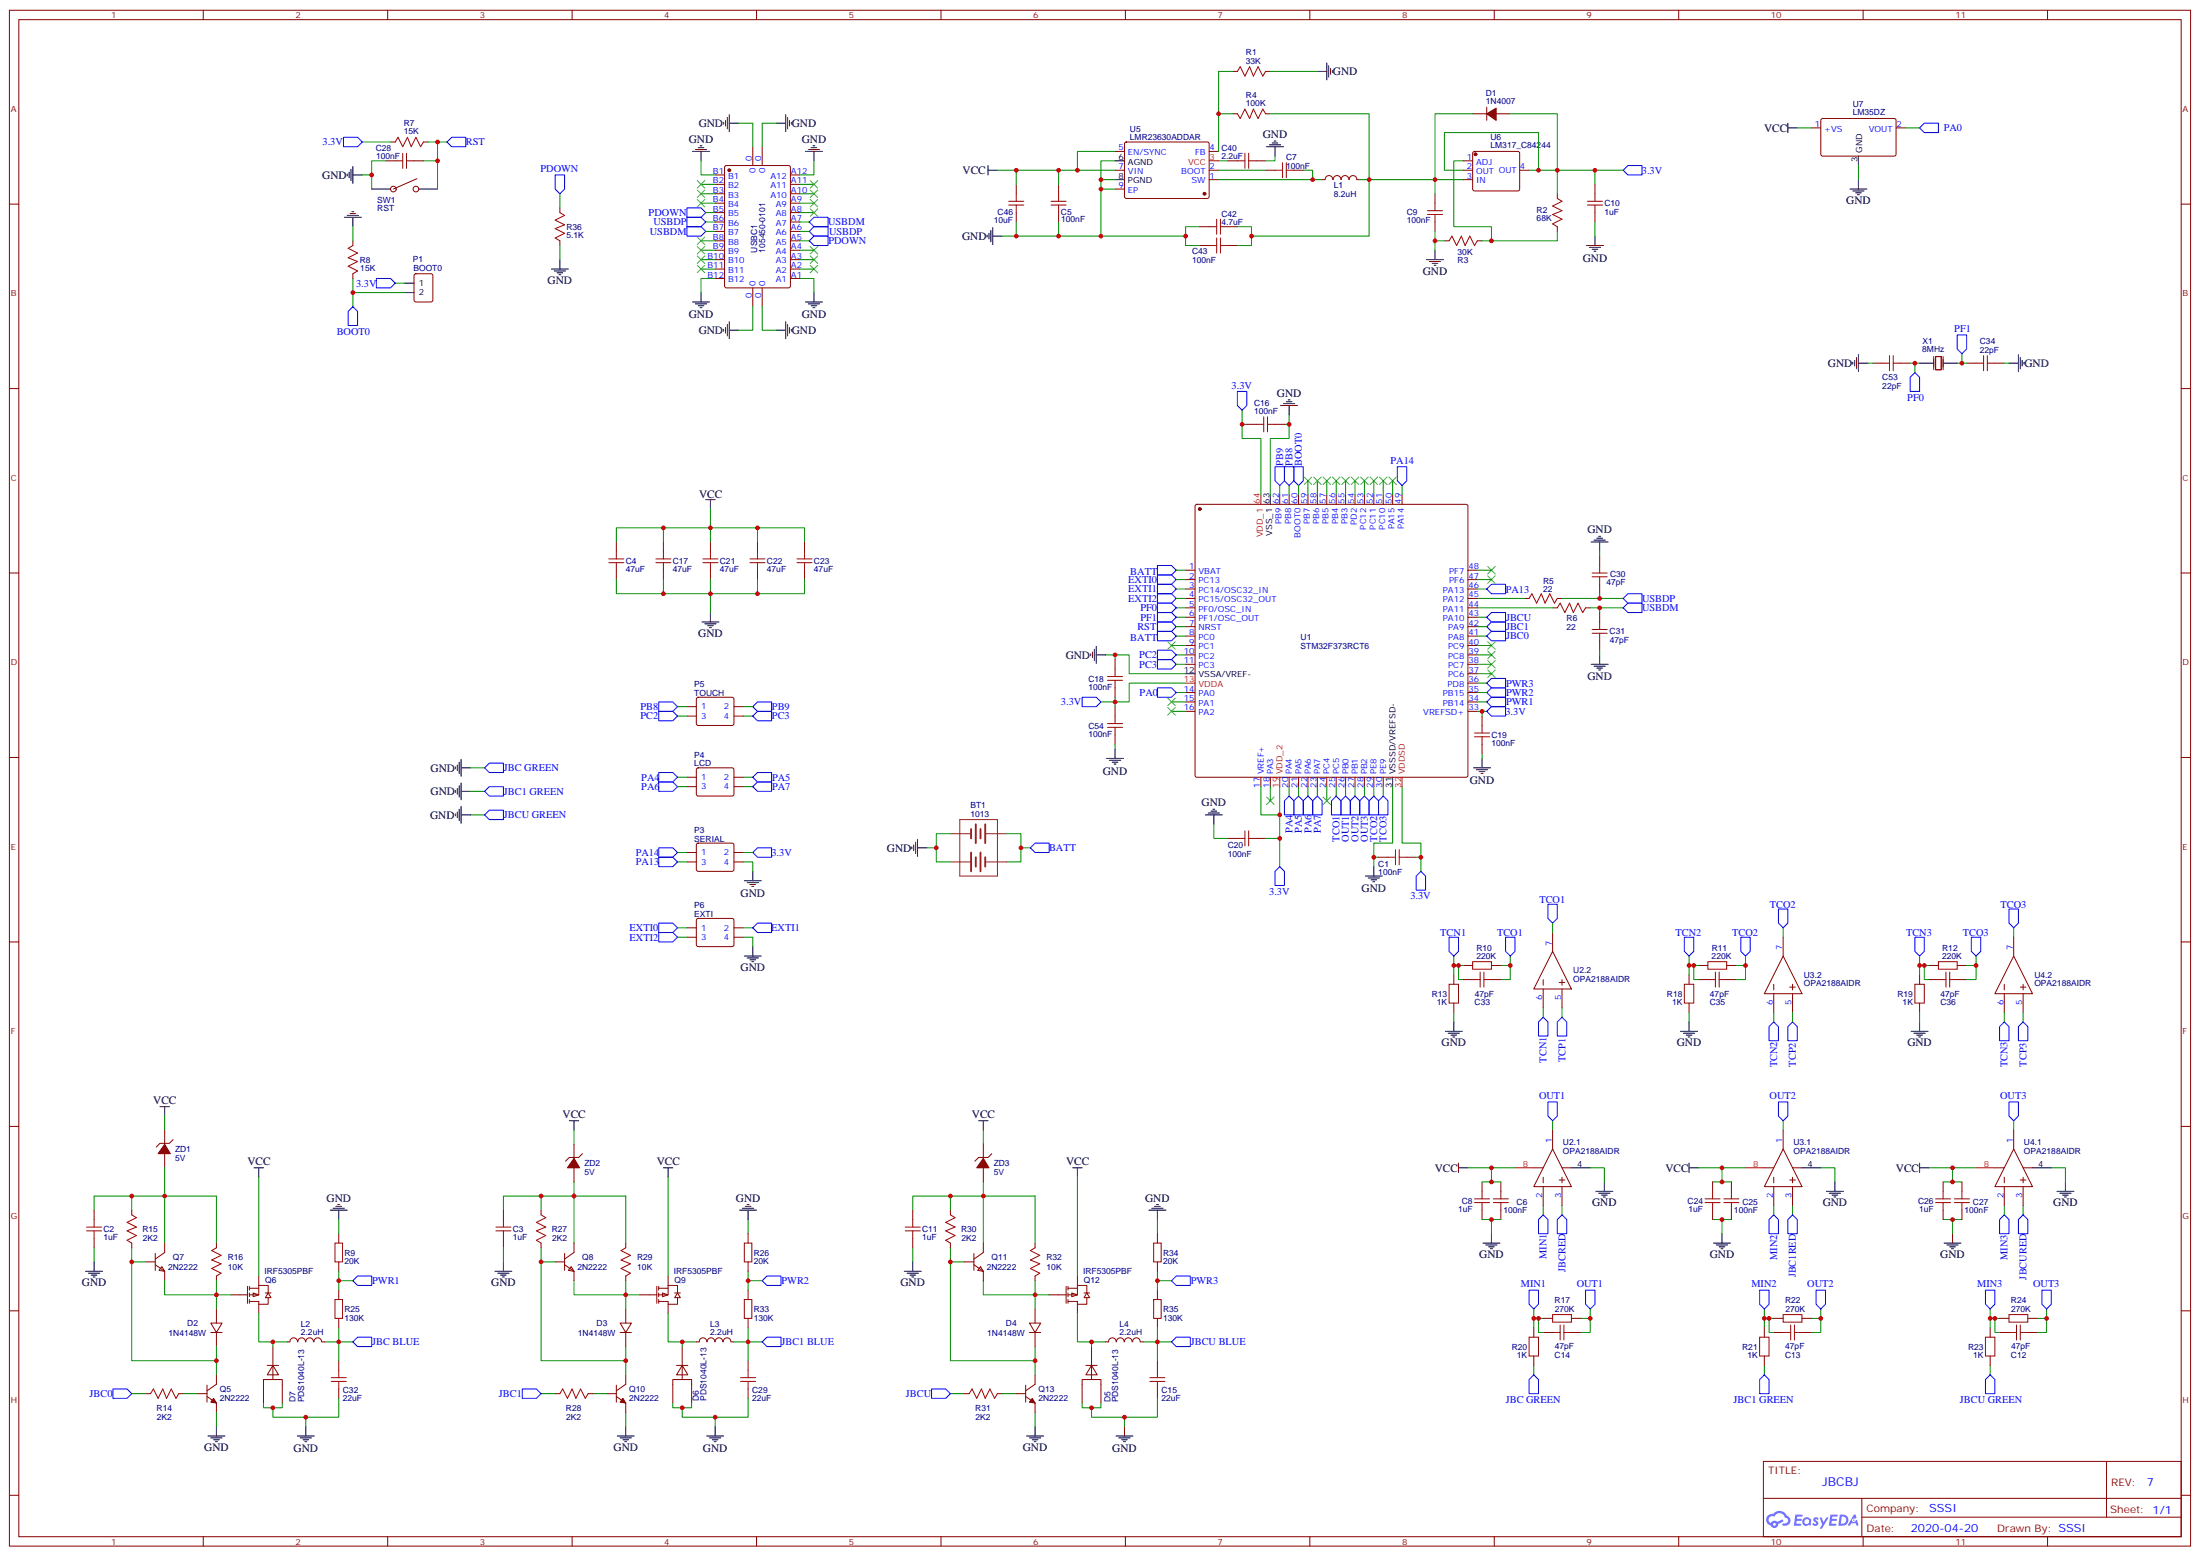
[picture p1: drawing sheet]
# EasyEDA schematic JBCBJSchem.json
TITLE: JBCBJ; REV: 7; Date: 2020-04-20; Sheet: 1/1; Drawn By: SSSI; Company: SSSI

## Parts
BT1  1013  [BAT-TH_KEYSTONE-1013]
C1  100nF  [C0603]
C2  1uF  [C0603]
C3  1uF  [C0603]
C4  47uF  [C1206]
C5  100nF  [C0603]
C6  100nF  [C0603]
C7  100nF  [C0603]
C8  1uF  [C0603]
C9  100nF  [C0603]
C10  1uF  [C0603]
C11  1uF  [C0603]
C12  47pF  [C0603]
C13  47pF  [C0603]
C14  47pF  [C0603]
C15  22uF  [C1206]
C16  100nF  [C0603]
C17  47uF  [C1206]
C18  100nF  [C0603]
C19  100nF  [C0603]
C20  100nF  [C0603]
C21  47uF  [C1206]
C22  47uF  [C1206]
C23  47uF  [C1206]
C24  1uF  [C0603]
C25  100nF  [C0603]
C26  1uF  [C0603]
C27  100nF  [C0603]
C28  100nF  [C0603]
C29  22uF  [C1206]
C30  47pF  [C0603]
C31  47pF  [C0603]
C32  22uF  [C1206]
C33  47pF  [C0603]
C34  22pF  [C0603]
C35  47pF  [C0603]
C36  47pF  [C0603]
C40  2.2uF  [C0603]
C42  4.7uF  [C0603]
C43  100nF  [C0603]
C46  10uF  [C0603]
C53  22pF  [C0603]
C54  100nF  [C0603]
D1  1N4007  [DO-214BA_L4.8-W2.9-LS5.3-RD]
D2  1N4148W  [SOD-323F_L2.0-W1.6-LS2.5-RD]
D3  1N4148W  [SOD-323F_L2.0-W1.6-LS2.5-RD]
D4  1N4148W  [SOD-323F_L2.0-W1.6-LS2.5-RD]
D5  PDS1040L-13  [POWERDI-5_L5.4-W4.0-LS6.5-RD]
D6  PDS1040L-13  [POWERDI-5_L5.4-W4.0-LS6.5-RD]
D7  PDS1040L-13  [POWERDI-5_L5.4-W4.0-LS6.5-RD]
L1  8.2uH  [IND-SMD_L7.8-W7.0_MAPM0630F]
L2  2.2uH  [IND-SMD_L6.6-W6.6_MCW-06XX]
L3  2.2uH  [IND-SMD_L6.6-W6.6_MCW-06XX]
L4  2.2uH  [IND-SMD_L6.6-W6.6_MCW-06XX]
P1  BOOT0  [HDR-TH_2P-P2.54-V-M]
P3  SERIAL  [HDR-TH_4PIN-V-ROW2-COL2-MALE-PITCH2.54]
P4  LCD  [HDR-TH_4PIN-V-ROW2-COL2-MALE-PITCH2.54]
P5  TOUCH  [HDR-TH_4PIN-V-ROW2-COL2-MALE-PITCH2.54]
P6  EXTI  [HDR-TH_4PIN-V-ROW2-COL2-MALE-PITCH2.54]
Q5  2N2222  [SOT-23-3_L2.9-W1.3-P1.90-LS2.4-BR]
Q6  IRF5305PBF  [DPAK-3_L6.6-W6.1-P2.28-LS9.9-BR]
Q7  2N2222  [SOT-23-3_L2.9-W1.3-P1.90-LS2.4-BR]
Q8  2N2222  [SOT-23-3_L2.9-W1.3-P1.90-LS2.4-BR]
Q9  IRF5305PBF  [DPAK-3_L6.6-W6.1-P2.28-LS9.9-BR]
Q10  2N2222  [SOT-23-3_L2.9-W1.3-P1.90-LS2.4-BR]
Q11  2N2222  [SOT-23-3_L2.9-W1.3-P1.90-LS2.4-BR]
Q12  IRF5305PBF  [DPAK-3_L6.6-W6.1-P2.28-LS9.9-BR]
Q13  2N2222  [SOT-23-3_L2.9-W1.3-P1.90-LS2.4-BR]
R1  33K  [R0603]
R2  68K  [R0603]
R3  30K  [R0603]
R4  100K  [R0603]
R5  22  [R0603]
R6  22  [R0603]
R7  15K  [R0603]
R8  15K  [R0603]
R9  20K  [R0603]
R10  220K  [R0603]
R11  220K  [R0603]
R12  220K  [R0603]
R13  1K  [R0603]
R14  2K2  [R0603]
R15  2K2  [R0603]
R16  10K  [R0603]
R17  270K  [R0603]
R18  1K  [R0603]
R19  1K  [R0603]
R20  1K  [R0603]
R21  1K  [R0603]
R22  270K  [R0603]
R23  1K  [R0603]
R24  270K  [R0603]
R25  130K  [R0603]
R26  20K  [R0603]
R27  2K2  [R0603]
R28  2K2  [R0603]
R29  10K  [R0603]
R30  2K2  [R0603]
R31  2K2  [R0603]
R32  10K  [R0603]
R33  130K  [R0603]
R34  20K  [R0603]
R35  130K  [R0603]
R36  5.1K  [R0603]
SW1  RST  [KEY-6.0*6.0-4]
U1  STM32F373RCT6  [LQFP-64_L10.0-W10.0-P0.50-LS12.0-TL]
U2  OPA2188AIDR  [SOIC-8_L4.9-W3.9-P1.27-LS6.0-BL]  (sections 1,2)
U3  OPA2188AIDR  [SOIC-8_L4.9-W3.9-P1.27-LS6.0-BL]  (sections 1,2)
U4  OPA2188AIDR  [SOIC-8_L4.9-W3.9-P1.27-LS6.0-BL]  (sections 1,2)
U5  LMR23630ADDAR  [SO-8_L4.9-W3.9-P1.27-LS6.0-BL-EP]
U6  LM317_C84244  [SOT-223-3_L6.5-W3.4-P2.30-LS7.0-BR]
U7  LM35DZ  [TO-92-3_L4.9-W3.7-P1.27-L]
USBC1  105450-0101  [USB-C-SMD_TYPE-C-USB-18]
X1  8MHz  [HC-49US_L11.5-W4.5-P4.88]
ZD1  5V  [VERTICAL DO41 DIODE]
ZD2  5V  [VERTICAL DO41 DIODE]
ZD3  5V  [VERTICAL DO41 DIODE]

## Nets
3.3V: C1.1 C10.2 C16.1 C18.1 C19.1 C20.1 C54.2 D1.2(A) P1.1 P3.2 R2.2 R7.1 U1.13(VDDA) U1.17(VREF+) U1.19(VDD_2) U1.32(VDDSD) U1.33(VREFSD+) U1.64(VDD_1) U6.2(OUT) U6.4(OUT)
GND: BT1.1(P1) BT1.4(N2) C1.2 C2.1 C3.1 C4.1 C5.2 C6.2 C8.2 C9.1 C10.1 C11.1 C15.1 C16.2 C17.1 C18.2 C19.2 C20.2 C21.1 C22.1 C23.1 C24.2 C25.2 C26.2 C27.2 C28.1 C29.1 C30.1 C31.1 C32.1 C34.2 C40.1 C42.2 C43.2 C46.2 C53.1 C54.1 D5.1 D5.2 D6.1 D6.2 D7.1 D7.2 P3.4 P6.4 Q5.2(E) Q10.2(E) Q13.2(E) R1.1 R3.2 R8.2 R9.2 R13.1 R18.1 R19.1 R20.1 R21.1 R23.1 R26.2 R34.2 R36.1 SW1.1 U1.12(VSSA/VREF-) U1.31(VSSSD/VREFSD-) U1.63(VSS_1) U2.4(V-) U3.4(V-) U4.4(V-) U5.6(AGND) U5.8(PGND) U5.9(EP) U7.3(GND) USBC1.0 USBC1.A1 USBC1.A12 USBC1.B1 USBC1.B12
VCC: C4.2 C5.1 C6.1 C8.1 C17.2 C21.2 C22.2 C23.2 C24.1 C25.1 C26.1 C27.1 C46.1 Q6.3(S) Q9.3(S) Q12.3(S) U2.8(V+) U3.8(V+) U4.8(V+) U5.5(EN/SYNC) U5.7(VIN) U7.1(+VS) ZD1.2(K) ZD2.2(K) ZD3.2(K)
BATT: BT1.2(N1) BT1.3(P2) U1.1(VBAT) U1.8(PC0)
BOOT0: P1.2 R8.1 U1.60(BOOT0)
EXTI0: P6.1 U1.2(PC13)
EXTI1: P6.2 U1.3(PC14/OSC32_IN)
EXTI2: P6.3 U1.4(PC15/OSC32_OUT)
JBC0: R14.1 U1.41(PA8)
JBC1: R28.1 U1.42(PA9)
JBC1 BLUE: C29.2 L3.2 R33.1
JBC1RED: U3.3(IN A+)
JBC BLUE: C32.2 L2.2 R25.1
JBCRED: U2.3(IN A+)
JBCU: R31.1 U1.43(PA10)
JBCU BLUE: C15.2 L4.2 R35.1
JBCURED: U4.3(IN A+)
MIN1: C14.1 R17.2 R20.2 U2.2(IN A-)
MIN2: C13.1 R21.2 R22.2 U3.2(IN A-)
MIN3: C12.1 R23.2 R24.2 U4.2(IN A-)
OUT1: C14.2 R17.1 U1.26(PB0) U2.1(OUT A)
OUT2: C13.2 R22.1 U1.27(PB1) U3.1(OUT A)
OUT3: C12.2 R24.1 U1.28(PB2) U4.1(OUT A)
PA0: U1.14(PA0) U7.2(VOUT)
PA4: P4.1 U1.20(PA4)
PA5: P4.2 U1.21(PA5)
PA6: P4.3 U1.22(PA6)
PA7: P4.4 U1.23(PA7)
PA13: P3.3 U1.46(PA13)
PA14: P3.1 U1.49(PA14)
PB8: P5.1 U1.61(PB8)
PB9: P5.2 U1.62(PB9)
PC2: P5.3 U1.10(PC2)
PC3: P5.4 U1.11(PC3)
PDOWN: R36.2 USBC1.A5 USBC1.B5
PF0: C53.2 U1.5(PF0/OSC_IN) X1.1(OSC1)
PF1: C34.1 U1.6(PF1/OSC_OUT) X1.2(OSC2)
PWR1: R9.1 R25.2 U1.34(PB14)
PWR2: R26.1 R33.2 U1.35(PB15)
PWR3: R34.1 R35.2 U1.36(PD8)
RST: C28.2 R7.2 SW1.2 U1.7(NRST)
TCN1: C33.1 R10.1 R13.2 U2.6(IN B-)
TCN2: C35.1 R11.1 R18.2 U3.6(IN B-)
TCN3: C36.1 R12.1 R19.2 U4.6(IN B-)
TCO1: C33.2 R10.2 U1.25(PC5) U2.7(OUT B)
TCO2: C35.2 R11.2 U1.29(PE8) U3.7(OUT B)
TCO3: C36.2 R12.2 U1.30(PE9) U4.7(OUT B)
TCP1: U2.5(IN B+)
TCP2: U3.5(IN B+)
TCP3: U4.5(IN B+)
USBDM: C31.2 R6.2 USBC1.A7 USBC1.B7
USBDP: C30.2 R5.2 USBC1.A6 USBC1.B6
Net-(C2-2): C2.2 Q7.3(C) R15.2 R16.1 ZD1.1(A)
Net-(C3-2): C3.2 Q8.3(C) R27.2 R29.1 ZD2.1(A)
Net-(C7-1): C7.1 L1.2 U5.1(SW)
Net-(C7-2): C7.2 U5.2(BOOT)
Net-(C9-2): C9.2 C42.1 C43.1 D1.1(K) L1.1 R4.2 U6.3(IN)
Net-(C11-2): C11.2 Q11.3(C) R30.2 R32.1 ZD3.1(A)
Net-(C40-2): C40.2 U5.3(VCC)
Net-(D2-1): D2.1 Q5.3(C) Q7.1(B) R15.1
Net-(D2-2): D2.2 Q6.1(G) Q7.2(E) R16.2
Net-(D3-1): D3.1 Q8.1(B) Q10.3(C) R27.1
Net-(D3-2): D3.2 Q8.2(E) Q9.1(G) R29.2
Net-(D4-1): D4.1 Q11.1(B) Q13.3(C) R30.1
Net-(D4-2): D4.2 Q11.2(E) Q12.1(G) R32.2
Net-(D5-3): D5.3 L4.1 Q12.2(D)
Net-(D6-3): D6.3 L3.1 Q9.2(D)
Net-(D7-3): D7.3 L2.1 Q6.2(D)
Net-(Q5-1): Q5.1(B) R14.2
Net-(Q10-1): Q10.1(B) R28.2
Net-(Q13-1): Q13.1(B) R31.2
Net-(R1-2): R1.2 R4.1 U5.4(FB)
Net-(R2-1): R2.1 R3.1 U6.1(ADJ)
Net-(R5-1): R5.1 U1.45(PA12)
Net-(R6-1): R6.1 U1.44(PA11)

Not connected (* = marked no-connect by the designer): U1 9(PC1) 15(PA1) 16(PA2) 18(PA3) 24(PC4) 37(PC6) 38(PC7) 39(PC8) 40(PC9) 47(PF6) 48(PF7) 50(PA15) 51(PC10) 52(PC11) 53(PC12) 54(PD2) 55(PB3) 56(PB4) 57(PB5) 58(PB6) 59(PB7); USBC1 A2 A3 A4 A8 A9 A10 A11 B2 B3 B4 B8 B9 B10 B11
